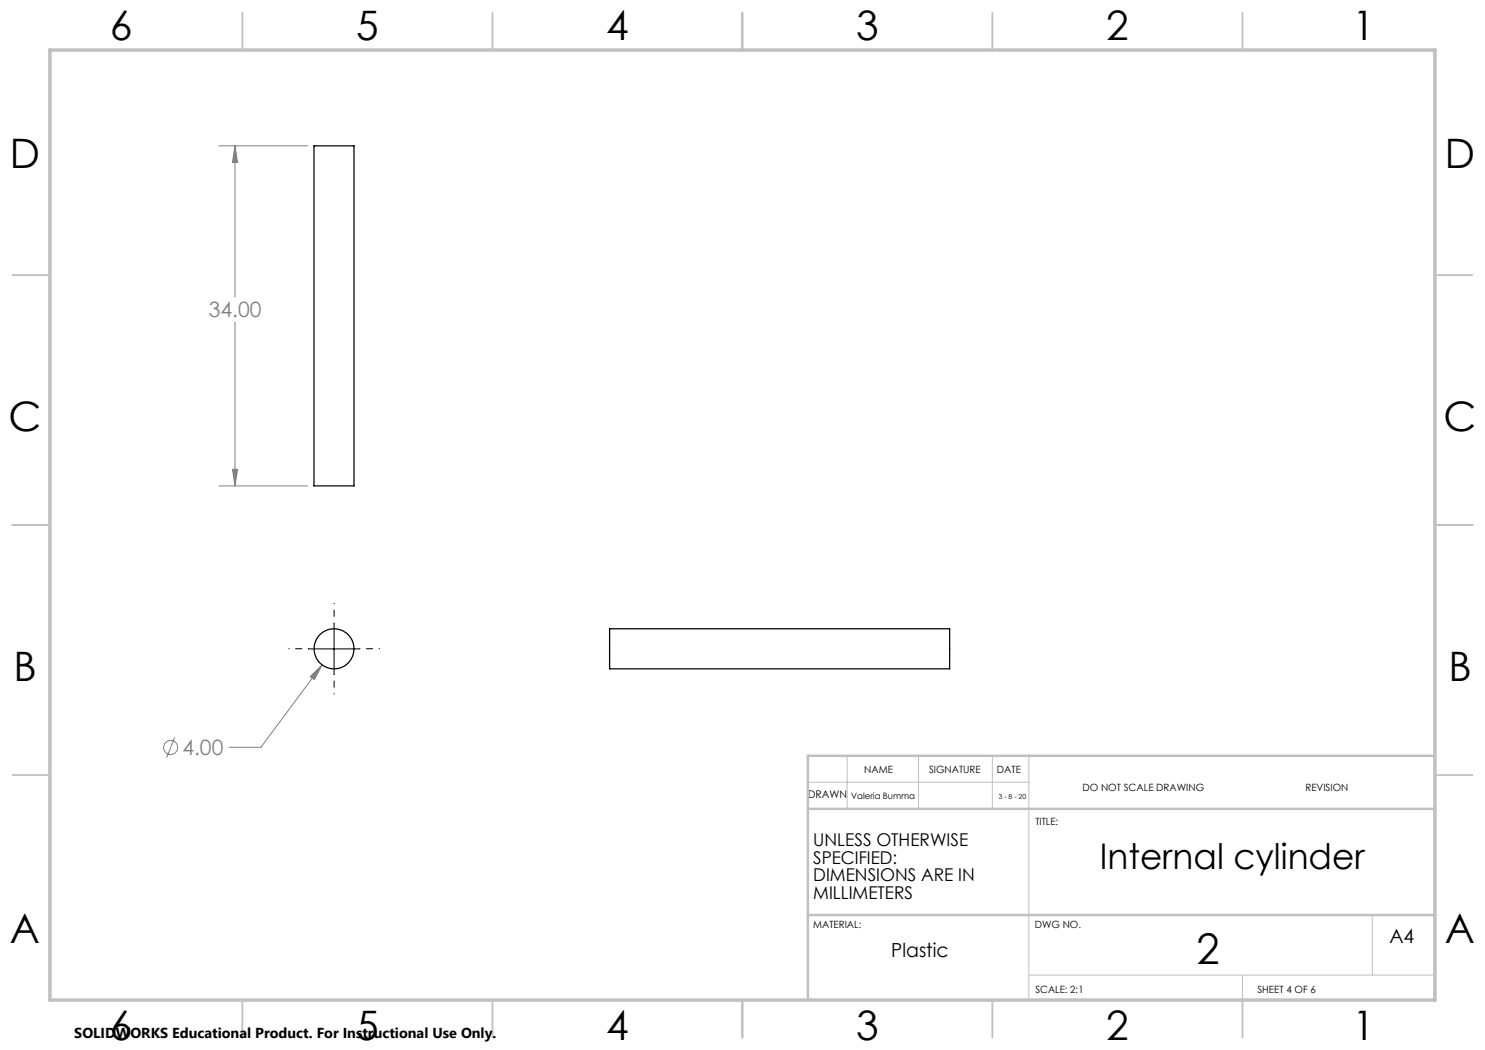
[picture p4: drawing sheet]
<svg xmlns="http://www.w3.org/2000/svg" width="297mm" height="210mm" viewBox="0 0 297 210" stroke-linecap="round" stroke-linejoin="round" font-family="sans-serif">
<g fill="none" stroke="#808080" stroke-width=".2">
<path d="M43.8 29.2h17.7M47 29.2l.5 3.3h-1zM47 29.2v30.2M47 64.4v32.8M43.8 97.2h17.7M46.5 93.9h1l-.5 3.3zM62.1 135.3l2.3-2.3-1.5 2.9zM64.4 133l-12.2 16.5h-6.4M34.9 147.5l-1.6 4"/>
<circle cx="34.1" cy="149.5" r="1.41"/>
</g>
<path d="M61.7 129.7h-4M66.8 124.7v-4M66.8 134.8v4M71.9 129.7h4" fill="none" stroke="#000" stroke-width=".2" stroke-dasharray="15.2 1.3 1.3 1.3" stroke-dashoffset="15.1"/>
<path d="M61.7 129.8h10.2M66.8 124.7v10.2M161.6 170.3v12.7" fill="none" stroke="#000" stroke-width=".2"/>
<path d="M161.6 156.4h44.2M169.4 151.2v10.6M183.7 151.2v10.6M198.5 151.2v10.6M161.6 170.3v-19.1h44.2v48.8M205.8 195h81.2M248.5 195v8.2M274.5 183v12" fill="none" stroke="#c0c0c0" stroke-width=".2"/>
<g fill="none" stroke="#c0c0c0" stroke-width=".35">
<path d="M48.5 2.5v7.5M98.5 2.5v7.5M148.5 2.5v7.5M198.5 2.5v7.5M248.5 2.5v7.5M2.5 55h7.5M287 55h7.5M2.5 105h7.5M287 105h7.5M2.5 155h7.5M287 155h7.5M48.5 200v7.5"/>
<path d="M98.5 200v7.5M148.5 200v7.5M198.5 200v7.5M248.5 200v7.5"/>
</g>
<path d="M287 151.2h-125.4v48.8M161.6 161.8h125.4M161.6 183h125.4" fill="none" stroke="#c0c0c0" stroke-width=".5"/>
<path d="M10 10h277v190h-277z" fill="none" stroke="#c0c0c0" stroke-width=".7"/>
<path d="M62.1 135.3l.8 .6 1.5-2.9zM47 29.2l.5 3.3h-1zM46.5 93.9h1l-.5 3.3z" fill="#808080"/>
<g fill="none" stroke="#000" stroke-width=".25">
<path d="M62.8 29.2h8v68h-8zM121.9 125.8h68v8h-68z"/>
<circle cx="66.8" cy="129.8" r="4"/>
</g>
<text font-size="8.5" x="239.3" y="192.7">2</text>
<g font-size="8.1">
<text x="22" y="8">6</text>
<text x="71.2" y="8">5</text>
<text x="121.2" y="8">4</text>
<text x="171.3" y="8">3</text>
<text x="221.3" y="8">2</text>
<text x="270.5" y="8">1</text>
<text x="2" y="33.6">D</text>
<text x="289" y="33.6">D</text>
<text x="1.7" y="86.1">C</text>
<text x="288.7" y="86.1">C</text>
<text x="2.7" y="136.1">B</text>
<text x="289.7" y="136.1">B</text>
<text x="2" y="188.6">A</text>
<text x="289" y="188.6">A</text>
<text x="22" y="208">6</text>
<text x="71.2" y="208">5</text>
<text x="121.2" y="208">4</text>
<text x="171.3" y="208">3</text>
<text x="221.3" y="208">2</text>
<text x="270.5" y="208">1</text>
</g>
<text font-size="7.1" x="219.9" y="173.8">Internal cylinder</text>
<g font-size="4.2" fill="#808080">
<text x="41.7" y="63.5">34.00</text>
<text x="36.5" y="151">4.00</text>
</g>
<g font-size="3.9">
<text x="178.3" y="191.4">Plastic</text>
<text x="277.9" y="188.5">A4</text>
</g>
<g font-size="3.5">
<text x="162.6" y="169.2">UNLESS OTHERWISE</text>
<text x="162.6" y="172.7">SPECIFIED:</text>
<text x="162.6" y="176.3">DIMENSIONS ARE IN</text>
<text x="162.6" y="179.8">MILLIMETERS</text>
</g>
<text font-size="2.9" x="14.9" y="207.6">SOLIDWORKS Educational Product. For Instructional Use Only.</text>
<text font-size="2.1" x="161.6" y="159.7">DRAWN</text>
<g font-size="2">
<text x="172.9" y="154.6">NAME</text>
<text x="185.8" y="154.6">SIGNATURE</text>
<text x="199.4" y="154.6">DATE</text>
<text x="216.5" y="158.3">DO NOT SCALE DRAWING</text>
<text x="261.1" y="158.3">REVISION</text>
<text x="207.1" y="164.9">TITLE:</text>
<text x="162.6" y="185.5">MATERIAL:</text>
<text x="207" y="185.5">DWG NO.</text>
<text x="207.1" y="198.6">SCALE: 2:1</text>
<text x="251.5" y="198.6">SHEET 4 OF 6</text>
</g>
<text font-size="1.8" x="170.2" y="159.8">Valeria Bumma</text>
<text font-size="1.4" x="199.7" y="159.8">3 - 8 - 20</text>
</svg>
